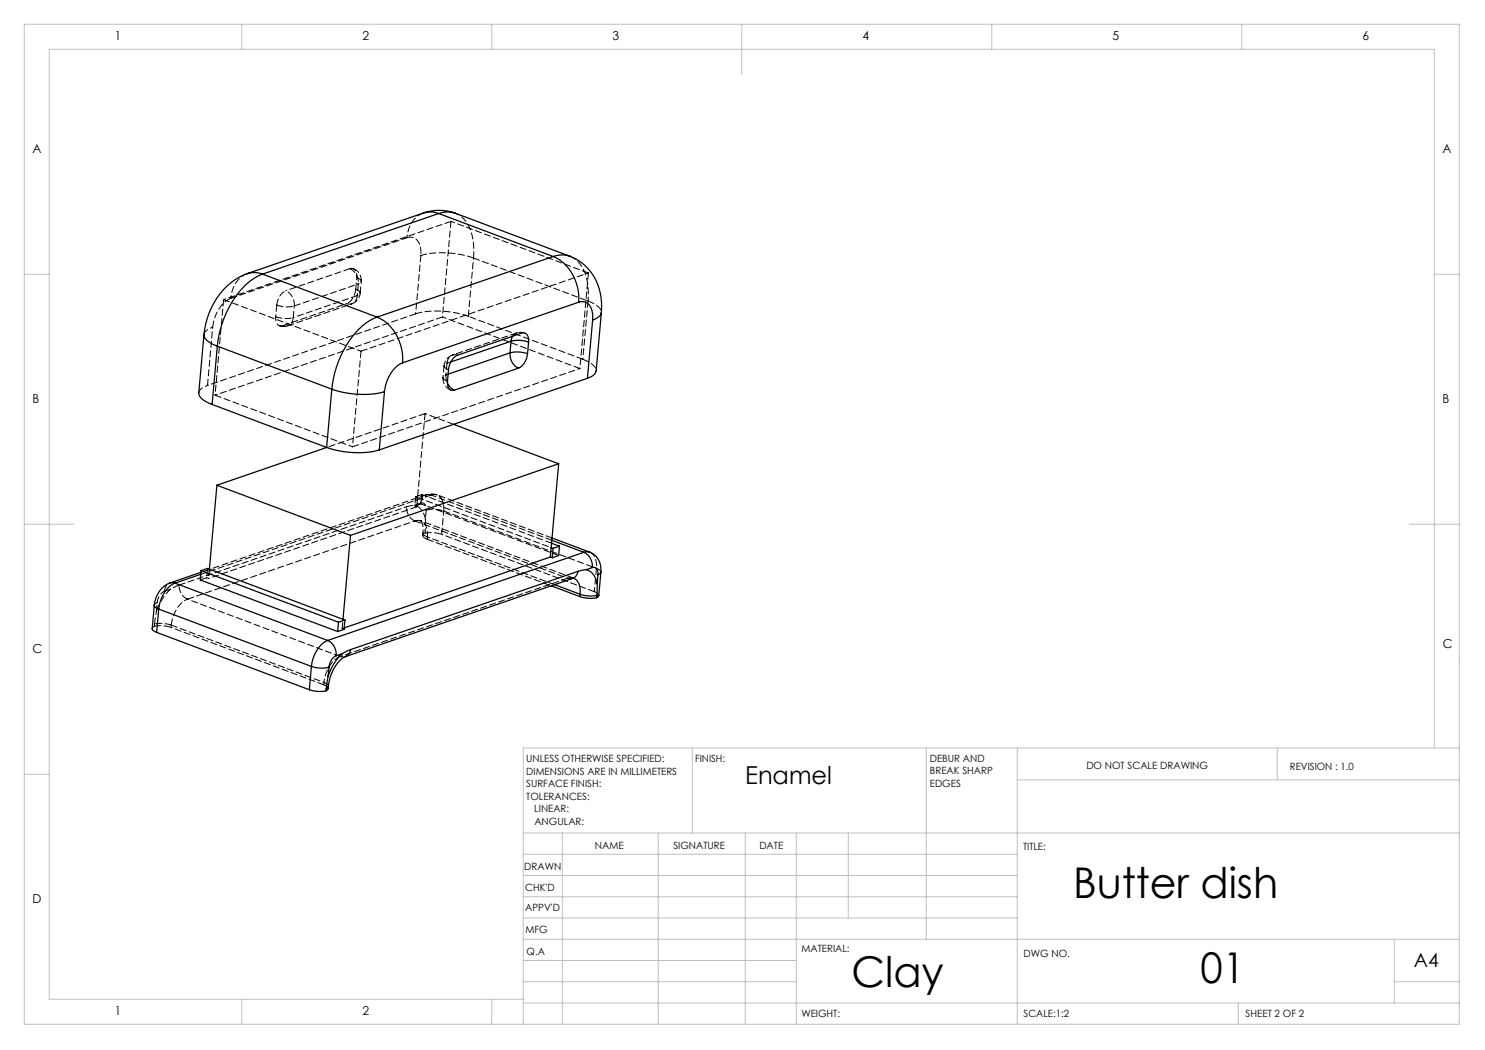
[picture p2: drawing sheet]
<svg xmlns="http://www.w3.org/2000/svg" width="297mm" height="210mm" viewBox="0 0 297 210" stroke-linecap="round" stroke-linejoin="round" font-family="sans-serif">
<g fill="none" stroke="#c0c0c0" stroke-width=".2">
<path d="M4.9 4.9h287v200h-287zM48.4 4.9v5M98.4 4.9v5M148.4 4.9v10M198.4 4.9v5M248.4 4.9v5M4.9 54.9h5M286.9 54.9h5M4.9 104.9h10M281.9 104.9h10M4.9 154.9h5M138.5 149.6v17"/>
<path d="M185.3 149.6v38.3M203.5 149.6v55.3M203.5 156h88.4M255.5 149.6v6.4M286.9 149.6v-139.7h-277v190h94.8M291.9 149.6h-187.2v55.3M104.7 166.6h187.2M104.7 179.4h98.8M104.7 175.1h98.8M104.7 170.9h98.8M112.5 166.6v38.3M131.6 166.6v38.3"/>
<path d="M149.1 166.6v38.3M159.3 166.6v38.3M169.7 166.6v17M48.4 199.9v5M98.4 199.9v5M104.7 183.6h98.8M104.7 196.4h54.6M104.7 192.1h54.6M104.7 187.9h187.2M278.9 196.4h13M278.9 187.9v12.7M104.7 200.6h187.2"/>
<path d="M247.7 200.6v4.3"/>
</g>
<g fill="none" stroke="#000" stroke-width=".25">
<path d="M49.4 54.7a14.1 14.1 0 0 0-8.6 12.2M49.4 54.7a4.4 4.4 0 0 1 3.1 .1M52.5 54.8a14 14 0 0 0-7.3 7.9l-1.1 3.2-.6 3.3M52.5 54.8l22.9 8.6M84.7 42.6a9.3 9.3 0 0 1 6.4 .1M84.7 42.6a4.4 4.4 0 0 1 3 .1M84.7 42.6l-35.3 12.1M87.7 42.7l-35.2 12.1M87.7 42.7l22.9 8.6M91.1 42.7a4.8 4.8 0 0 0-3.4 0M91.1 42.7l22.9 8.6M110.6 51.3a9.1 9.1 0 0 1 5.1 9.1"/>
<path d="M110.6 51.3l-35.2 12.1M114 51.3a10.3 10.3 0 0 1 6.3 10.5v.7M114 51.3a4.8 4.8 0 0 0-3.4 0M40.8 66.9l-1 11.7a2.1 2.1 0 0 0 1.4 1.7l1.2 .6M40.8 66.9a2.1 2.1 0 0 0 1.4 1.8l1.3 .5M43.5 69.2l22.9 8.6M43.5 69.2l-1.1 11.7M66.4 77.8a18.3 18.3 0 0 0 10.5 .5M66.4 77.8l-1.1 11.7M75.4 63.4a14 14 0 0 0-7.3 7.9l-1.1 3.2-.6 3.3M75.4 63.4a9.1 9.1 0 0 1 5.1 9.2M76.9 78.3l-1 11.7"/>
<path d="M80.5 72.6a7 7 0 0 0-3.6 5.7M89.5 76.6l.1 .2a2.59 2.59 0 0 0 1.3 1.2M102 70.6a3.1 3.1 0 0 0 1.7 3M102 70.6a6.1 6.1 0 0 1 3.5 .1M102 70.6l-12.4 4.2M102.2 68.2a6.1 6.1 0 0 1 3.5 .2M102.2 68.2l-.2 2.4M102.2 68.2l-12 4.2M102.5 67.3l-.3 .9M103.7 73.6l-12.8 4.4M105.5 70.7a3.5 3.5 0 0 1-1.8 2.9M105.7 68.4v-.4a1.15 1.15 0 0 0-1.4-1.4l-12.8 4.4a3.5 3.5 0 0 0-1.8 2.9l-.2 2.8a1.15 1.15 0 0 0 1.4 1.3"/>
<path d="M105.7 68.4l-.2 2.3M115.7 60.4a2.12 2.12 0 0 1 2.8 2.2v1.4M115.7 60.4l-35.2 12.2M117.5 75.7l-41.6 14.3M118.5 64l-1 11.7M120.3 62.5a2.12 2.12 0 0 1-1.8 1.5M120.3 62.5l-1.1 11.7a2.11 2.11 0 0 1-1.7 1.5M42.4 80.9l22.9 8.6M43.4 97l-1.5 16.8M43.4 97l26.7 10.1M65.3 89.5a18.3 18.3 0 0 0 10.6 .5M65.3 89.5l-21.9 7.5"/>
<path d="M90.7 84.9l21 7.9M111.7 92.8l-41.6 14.3M111.7 92.8l-1.6 18.6M34 116.6h1M34 116.6a5.2 5.2 0 0 0-3.1 4.4M35 116.6a6.3 6.3 0 0 0-3.3 5.2M35 116.6l30.5 11.5M40.2 114.9l-5.2 1.7M40.2 114.5l-6.2 2.1M40.2 114.1l-.1 1.9 27.4 10.3M40.2 114.1l27.5 10.3M41.9 113.8l27.1 10.2"/>
<path d="M41.9 113.8l-.4-.1-1.3 .4M70.1 107.1l-1.5 16.8M110.1 111.4l-41.3 14.2M110.1 111.4l.3 .1M110.2 109.5l.4 .2M110.2 117.2l5.8 2.1M110.3 108.6l1.6 .6M110.4 108.1l6.4 2.4M110.4 107.6l7.6 2.8M110.6 109.7l-.2 1.8M110.9 116.9l5.1 2M111.9 109.2l-.2 1.9-1.3 .4"/>
<path d="M111.9 109.2l-1.3 .5M114.5 115.7l-45.4 15.6a7.5 7.5 0 0 0-3.4 6M114.7 115.6a2.85 2.85 0 0 1 1.3 3.3M114.8 115.6l-.3 .1M115.6 114.3a1.7 1.7 0 0 1-1.1 1.4M115.6 114.3l-45.5 15.6M116 119.3a6.3 6.3 0 0 0 3.3 .2M116 118.9a6.3 6.3 0 0 0 3.4 .2M116 118.9v.4M116.8 110.5a3.1 3.1 0 0 1 1.7 3M116.8 110.5l-51.3 17.6M117.3 113.9l-1.7 .4"/>
<path d="M117.3 113.9a3.3 3.3 0 0 1 2.1 2.8M118 110.4l-1.2 .1M118 110.5a3.7 3.7 0 0 1 2.2 3.9M118.5 113.5a1.02 1.02 0 0 1 1.1 1.4M118.5 113.5l-1.2 .4M119.4 119.1l-.1 .4M119.4 116.7v2.4M119.6 114.9l-.2 1.8M120.2 114.4l-.4 4.7-.5 .4M120.2 114.4l-.1 .3-.5 .2M30.9 121l-.5 4.7 .3 .5 .6 .3M30.9 121l.2 .5 .6 .3"/>
<path d="M31.3 126.5l30.6 11.4M31.7 121.8l30.6 11.5M31.7 121.8l-.4 4.7M61.9 137.9a6.3 6.3 0 0 0 3.3 .3M62.3 133.3a6.1 6.1 0 0 0 3.5 .1M62.3 133.3l-.4 4.6M65.2 137.7v.5M65.5 128.1a6.3 6.3 0 0 0-3.2 5.2M65.5 128.1a3.1 3.1 0 0 1 1.7 3M65.6 135.2l-.4 2.5M65.7 137.3l-.1 .6-.4 .3M65.7 137.3l-.5 .4"/>
<path d="M65.8 133.4l-.2 1.8M67.2 131.1a2.78 2.78 0 0 0-1.4 2.3M67.7 124.4l-.2 1.9M68.5 130.7a10.5 10.5 0 0 0-2.9 4.5M68.5 130.7l-1.3 .4M69 124l-.2 1.9-1.3 .4M69 124l-1.3 .4M70.1 129.9l-1.6 .8M70.1 129.9a1.78 1.78 0 0 1-1 1.4"/>
</g>
<g fill="none" stroke="#000" stroke-width=".2" stroke-dasharray="1.3 .6">
<path d="M44.7 59.9l27.5 10.3M44.7 59.9l-1.7 19.1M46.2 59.7l35.2-12.2M49.4 54.7a5.3 5.3 0 0 0-3.2 5M70 53.7l-12.8 4.4M70 53.7a3.1 3.1 0 0 1 1.7 3.1M70 53.7a1.11 1.11 0 0 1 1.4 1.4v.4M71.2 57.8l.3 .2a.59 .59 0 0 1 .4 .8l-.4 .3M71.2 57.8l.2-2.3M71.2 57.8a3.5 3.5 0 0 1-1.9 2.9M71.4 55.5l.3 .2a.59 .59 0 0 1 .4 .8l-.4 .3M71.5 59.1a1.59 1.59 0 0 1-2.2 1.6"/>
<path d="M71.5 59.1l-12.8 4.4M71.7 56.8l-.2 2.3M72 58.6l.3-2.3M72.3 56.3a2.5 2.5 0 0 0-1.7-2.6M81.4 47.5a2.12 2.12 0 0 1 2.7 2.2l.1 1.4M84.2 51.1l-1.1 11.7M84.7 42.6a5.3 5.3 0 0 0-3.3 4.9M90.2 44.3l-1.7 19.1M90.2 44.3l-45.5 15.6M94.7 51.6l22.9 8.6M94.7 51.6a18.3 18.3 0 0 0-10.5-.5M94.7 51.6a9.6 9.6 0 0 0-2.3-8.2l-1.3-.7"/>
<path d="M114 51.3a5.9 5.9 0 0 1 3.4 4.9l.3 1.9-.1 2.1M117.7 54.6l-1.7 19.1M117.7 54.6l-27.5-10.3M39.8 78.6a2.12 2.12 0 0 1 1.7-1.5M40.8 66.9a2.12 2.12 0 0 1 1.7-1.5M41.5 77.1l1-11.7M42.5 65.4a7 7 0 0 1 3.7-5.7M43 79l27.5 10.4M55.1 63.4a6.1 6.1 0 0 0 3.6 .1M55.3 61a3.5 3.5 0 0 1 1.9-2.9M55.3 61a6.1 6.1 0 0 0 3.6 .2M55.3 61l-.2 2.4"/>
<path d="M55.9 65.1l.8 .2 .9-.1M56.5 65.1a1.59 1.59 0 0 0 2.2-1.6M56.5 65.1a1.11 1.11 0 0 1-1.4-1.3v-.4M56.5 65.1l12.8-4.4M57.6 65.2l12.8-4.4M58.7 63.5l.2-2.3M58.9 61.2a3.1 3.1 0 0 0-1.7-3.1M58.9 61.2l12.8-4.4M70.4 60.8a2.5 2.5 0 0 0 1.6-2.2M72.2 70.2l45.5-15.6M72.2 70.2l-1.7 19.2M83.1 62.8l-41.6 14.3"/>
<path d="M83.1 62.8a18.1 18.1 0 0 1 10.6 .5M88.5 63.4l-45.5 15.6M88.6 75.5a2.5 2.5 0 0 0 1.6 2.5M88.8 73.1l-.2 2.4M89.2 75l.1 .9 .2 .7M89.2 75l.4-.2M89.4 72.7l-.2 2.3M89.5 76.3l-.3-.2a.59 .59 0 0 1-.5-.8l.5-.3M89.7 73.9l-.3-.1a.59 .59 0 0 1-.5-.9l.5-.2M90.2 72.4l-.8 .3M90.5 71a2.5 2.5 0 0 0-1.7 2.1M91.5 71a1.59 1.59 0 0 0-2.1 1.7"/>
<path d="M93.7 63.3l1-11.7M102.5 67.3l.1-.2a1.42 1.42 0 0 1 1.7-.5M103.3 66.6l-12.8 4.4M105 66.6l-.8-.1-.9 .1M116 73.7l-27.5-10.3M116.6 71.9l1.2 .5a2.1 2.1 0 0 1 1.4 1.8M116.6 71.9l-22.9-8.6M117.6 60.2l-1 11.7M117.6 60.2l1.2 .6a2.1 2.1 0 0 1 1.5 1.7M70.5 89.4l45.5-15.7M83.1 99.4l.4 .1M83.1 99.4l-.1 1.8"/>
<path d="M83.5 99.5l26.7 10M83.5 99.5l-.2 1.9M84.4 98.9l-1.3 .5M84.4 98.9l-.2 1.9M85 82.7l-19.7 6.8M85 82.7l-1.5 16.8M85.2 99l-45 15.5M86.2 99a1.59 1.59 0 0 0-2.1 1.6M86.2 99l-46 15.9M87.4 99a3.3 3.3 0 0 0-2.2 0M90.7 84.9l-5.7-2.2M32.9 118.2l1.2-.4"/>
<path d="M32.9 118.2a1.78 1.78 0 0 1 1.1-1.6M34.1 117.8a10.5 10.5 0 0 0-2.8 4.5M35.8 117l45.5-15.6M35.8 117l-1.7 .8M37.5 119.8a3 3 0 0 1-1.7-2.8M37.5 119.8l45.5-15.6M41.3 115.6l-1.2 .4M41.5 113.7l-.2 1.9M41.7 115.7l-.4-.1M41.9 113.8l-.2 1.9M81.3 101.4l1.6-.4M82.9 101l1.2-.4"/>
<path d="M83 101.2l.3 .2M83 104.2a1.91 1.91 0 0 1 2.5 1.9v1.3M83 104.2l30.5 11.5M83 104.2a3 3 0 0 1-1.7-2.8M83.3 101.4l-41.6 14.3M84.1 100.6a1.02 1.02 0 0 1 1.1 1.4M84.2 104.2a3.1 3.1 0 0 1 .4 2.4M84.2 104.2h.1M84.2 100.8l-1.2 .4M84.6 106.6v.5M85 106.6a6.3 6.3 0 0 1 3.3 .3M85 106.2v.4"/>
<path d="M85.1 103.8l-.1 2.4M85.1 103.8a3.3 3.3 0 0 0-2.2-2.8M85.2 102a6.1 6.1 0 0 1 3.5 .2M85.2 102l-.1 1.8M85.4 107.9l24.8 9.3M85.4 107.9l-.5-.3a.47 .47 0 0 1-.3-.5 .47 .47 0 0 1 .4-.5M85.5 107.4l-.1 .5M85.5 107.4l-.6-.3a.47 .47 0 0 1-.3-.5 .47 .47 0 0 1 .4-.4M88.3 106.9l.4-4.7M88.7 102.2a3.1 3.1 0 0 0-1.2-3.2l-.8-.1-.5 .1M88.7 102.2l30.6 11.5M110.3 108.6l-25.9-9.7"/>
<path d="M110.4 108.1l-24.2-9.1M110.4 107.6l-23-8.6M110.9 116.9l-25.4-9.5M111.7 111.1l-27.5-10.3M113.5 115.7l-45.5 15.6M113.5 115.7h1M114.7 115.6l-1.2 .1M114.7 115.6l-30.5-11.4M114.8 115.6h-.1M118 110.4a2.85 2.85 0 0 1 1.3 3.3M118.9 118.3l.5 .3 .4 .5M118.9 118.3l-30.6-11.4"/>
<path d="M119.3 113.7l-.4 4.6M120.2 114.4l-.3-.4-.6-.3M30.4 125.7l.5-.4M30.9 125.3v-.5M30.9 125.3a6.3 6.3 0 0 1 3.3 .2M30.9 124.8l.4-2.5M31.3 122.3l.1-1.7M31.4 120.6a2.79 2.79 0 0 1 1.5-2.4M31.4 120.6l-.4 .2-.1 .2M34.2 125.5l.1-.5M34.3 125l30.5 11.5M34.3 125a6.3 6.3 0 0 1 3.2-5.2"/>
<path d="M34.3 125a6.3 6.3 0 0 0-3.4-.2M64.7 137l.6 .2 .3 .5M64.7 137l-30.5-11.5M64.8 136.5l-.1 .5M64.8 136.5l.6 .3 .3 .5M68 131.3a6.3 6.3 0 0 0-3.2 5.2M68 131.3l-30.5-11.5M68 131.3h1.1M68.4 125.7l.2-1.8M68.4 125.7l.4-.1M68.8 125.9l-.4-.2"/>
</g>
<g font-size="8.5">
<text x="214.6" y="179.6">Butter dish</text>
<text x="170.3" y="197.4">Clay</text>
<text x="240.1" y="196.6">01</text>
</g>
<text font-size="4.9" x="149" y="156.7">Enamel</text>
<text font-size="3.9" x="282.8" y="193.5">A4</text>
<g font-size="2.5">
<text x="22.9" y="8">1</text>
<text x="72.5" y="8">2</text>
<text x="122.5" y="8">3</text>
<text x="172.5" y="8">4</text>
<text x="222.5" y="8">5</text>
<text x="272.5" y="8">6</text>
<text x="6.5" y="30.5">A</text>
<text x="288.5" y="30.5">A</text>
<text x="6.5" y="80.5">B</text>
<text x="288.5" y="80.5">B</text>
<text x="6.5" y="130.5">C</text>
<text x="288.5" y="129.6">C</text>
<text x="6.5" y="180.5">D</text>
<text x="22.9" y="203">1</text>
<text x="72.5" y="203">2</text>
</g>
<g font-size="2">
<text x="105.2" y="152.4">UNLESS OTHERWISE SPECIFIED:</text>
<text x="105.2" y="154.9">DIMENSIONS ARE IN MILLIMETERS</text>
<text x="139" y="152.4">FINISH:</text>
<text x="186" y="152.3">DEBUR AND</text>
<text x="186" y="154.8">BREAK SHARP</text>
<text x="217.3" y="153.8">DO NOT SCALE DRAWING</text>
<text x="258" y="154">REVISION : 1.0</text>
<text x="105.2" y="157.4">SURFACE FINISH:</text>
<text x="105.2" y="159.9">TOLERANCES:</text>
<text x="186" y="157.3">EDGES</text>
<text x="106.9" y="162.4">LINEAR:</text>
<text x="106.9" y="164.9">ANGULAR:</text>
<text x="104.9" y="173.9">DRAWN</text>
<text x="119" y="169.9">NAME</text>
<text x="134.7" y="169.8">SIGNATURE</text>
<text x="151.9" y="169.8">DATE</text>
<text x="204.6" y="170.1">TITLE:</text>
<text x="105.1" y="178.2">CHK'D</text>
<text x="105.1" y="182.3">APPV'D</text>
<text x="105.1" y="186.6">MFG</text>
<text x="105.3" y="191">Q.A</text>
<text x="160.3" y="190.4">MATERIAL:</text>
<text x="204.7" y="191.5">DWG NO.</text>
<text x="160.3" y="203.4">WEIGHT:</text>
<text x="204.7" y="203.5">SCALE:1:2</text>
<text x="249.1" y="203.5">SHEET 2 OF 2</text>
</g>
</svg>
